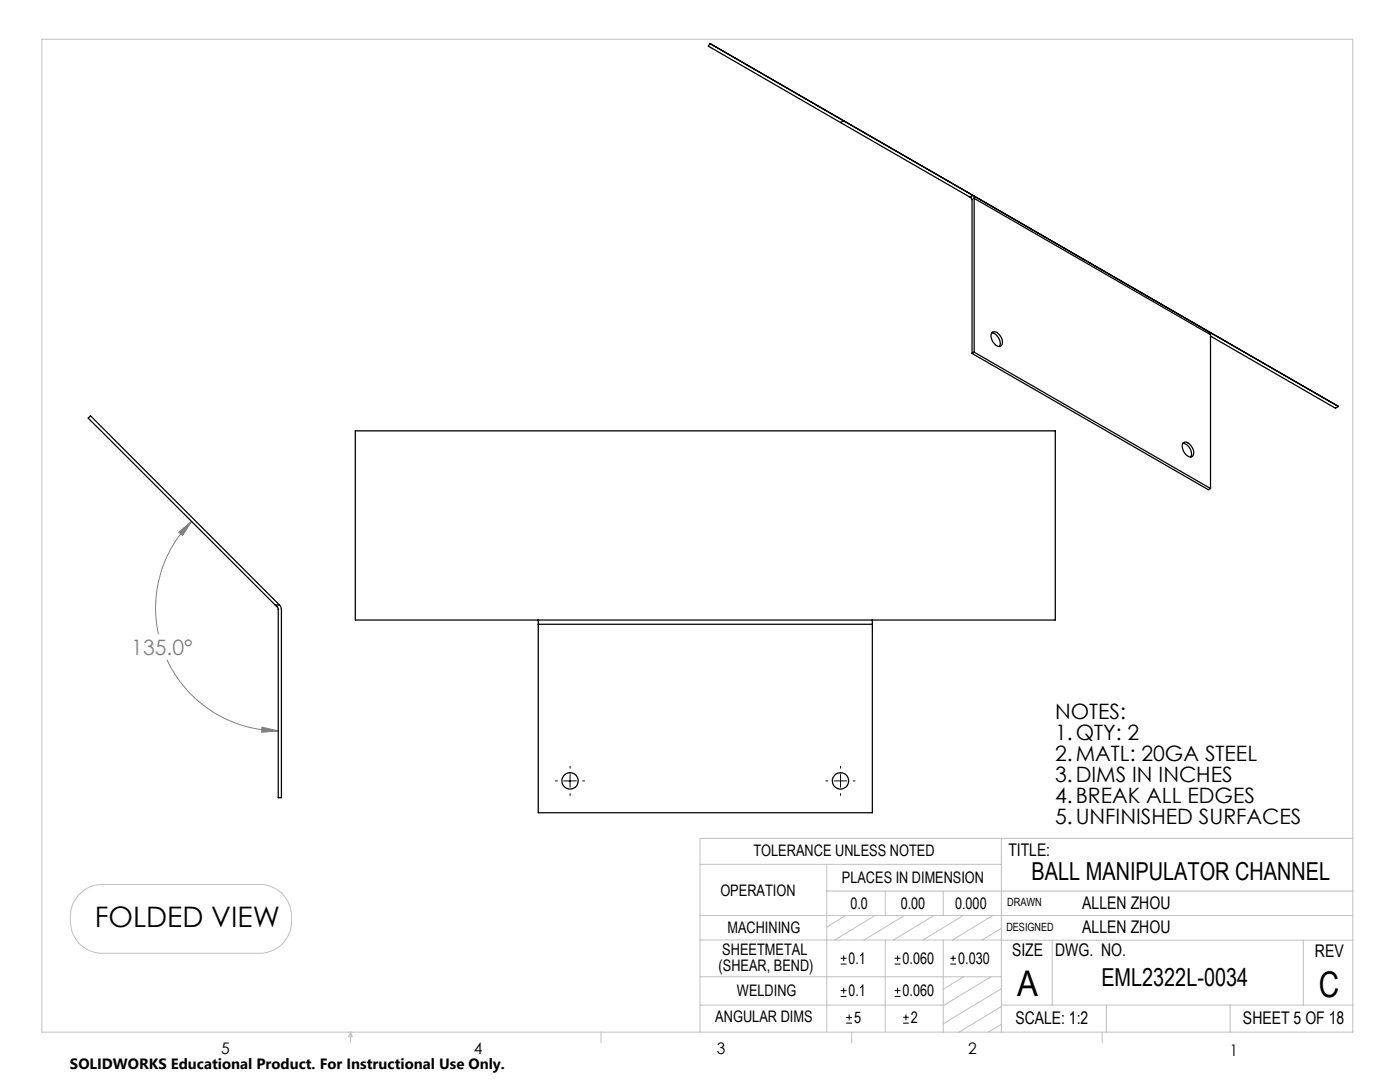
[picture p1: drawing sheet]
<svg xmlns="http://www.w3.org/2000/svg" width="279mm" height="216mm" viewBox="0 0 279 216" stroke-linecap="round" stroke-linejoin="round" font-family="sans-serif">
<g fill="none" stroke="#000" stroke-width=".2">
<path d="M110.8 155.8h.4M112.5 155.8h2.5M113.8 152.9v.4M113.8 154.6v2.5M113.8 158.4v.3M116.3 155.8h.4M164.8 155.8h.4M166.5 155.8h2.5M167.7 152.9v.4M167.7 154.6v2.5M167.7 158.4v.3M170.3 155.8h.3"/>
<path d="M167.8 198.8h1.1M167.8 197.7h1.1M167.8 192.4h1.1M167.8 191.2h1.1M168.4 190.6v1.2M168.4 197.1v1.2M178.5 198.8h1.2M178.5 197.7h1.2M178.5 192.4h1.2M178.5 191.2h1.2M179.1 190.6v1.2M179.1 197.1v1.2"/>
<path d="M189.7 192.4h1.1M189.7 191.2h1.1M190.2 190.6v1.2M168.9 204.2h1.1M168.9 203h1.1M169.5 202.4v1.2M180.2 204.2h1.2M180.2 203h1.2M180.8 202.4v1.2"/>
</g>
<g fill="none" stroke="#c0c0c0" stroke-width=".2">
<path d="M8.4 7.8h261.6v198.2h-261.6zM15.8 178.5a6.2 6.2 0 0 1 4.6-2h31.4a6.3 6.3 0 0 1 6.4 6.3 6.8 6.8 0 0 1-2 5.7 6.6 6.6 0 0 1-4.4 1.7h-31.4a6.4 6.4 0 0 1-6.4-6.3 6.8 6.8 0 0 1 1.8-5.4zM139.7 172.5h60.1M165 177.8h105M165 172.5v33.3M176.7 177.8v4.9M188.2 177.8v4.9M199.8 167.3v38.7M270 167.3h-130.3v38.7M139.7 182.7h130.3M139.7 187.6h60.2M139.7 194.9h60.1"/>
<path d="M168.8 182.7l-3.8 2.3M174.7 182.7l-8.1 4.9M176.7 187.6v18.2M180.5 182.7l-8.1 4.9M186.4 182.7l-8.1 4.9M188.2 187.6v18.4M192.3 182.7l-8.1 4.9M192.3 194.9l-4.1 2.5M197.8 194.9l-9.6 5.8M198.2 182.7l-8.1 4.9M199.8 187.6h70.2M199.8 197.3l-11.6 7"/>
<path d="M199.8 185.2l-3.8 2.4M210 187.6v13M260.1 187.6v13M70 206v2.1M70 206l.3 .8h-.7zM119.9 206v2.1M139.7 200.6h48.5M170 206v2.1M199.8 200.6h70.2M199.8 200.8l-8.4 5.2M199.8 204.4l-2.6 1.6M220 206v2.1"/>
<path d="M220.8 200.6v5.4M245.5 200.6v5.4"/>
</g>
<path d="M35.7 106.2l2.5-2.2-1.8 2.9zM38.2 104a24.4 24.4 0 0 0-6.6 22.6M33.3 131.6a24.5 24.5 0 0 0 22.2 14.2M52.3 145.1l3.2 .7-3.3 .3z" fill="none" stroke="#808080" stroke-width=".2"/>
<path d="M35.7 106.2l2.5-2.2-1.8 2.9zM52.3 145.1l3.2 .7-3.3 .3z" fill="#808080"/>
<g fill="none" stroke="#000" stroke-width=".25">
<path d="M141.7 8.7l125.4 72.4-.6 .4-24.9-14.4M141.7 8.7l52.5 30.3M141.7 8.7l-.3 .5 52.2 30.1M168.3 24.1l-.6 .3M193.6 39.3l.4 .4v30.8M194.2 39l.2 .6M194.2 39l-.6 .3M194.4 39.6v30.7M194.4 39.6l47.2 27.2M194 70.5l47.2 27.2 .4-.2M194.4 70.3l-.4 .2M194.4 70.3l47.2 27.2"/>
<path d="M197.9 66.4a2.14 2.14 0 0 1 1.6 2.7M198.1 66.3a1.92 1.92 0 0 1 2 2.1 .73 .73 0 0 1-.5 .7 .73 .73 0 0 1-.8-.2 1.95 1.95 0 0 1-.7-2.6zM241.3 66.2l.3 .6M241.6 66.8v30.7M70.9 86h139.7v37.7h-139.7zM236 88.5a1.02 1.02 0 0 1 1.7 .4 1.55 1.55 0 0 1 .1 2.3 2.04 2.04 0 0 1-1.9-2.4zM236.1 88.4a2.16 2.16 0 0 1 1.6 2.8M54.9 120.7l.6 .7v37.8h.7v-37.6l-.1-.5-.3-.4M54.9 120.7l-37.3-37.3 .5-.4 37.7 37.7M54.9 120.7h.9M107.4 123.7v.9M107.4 124.6v37.6h66.7v-37.6"/>
<path d="M107.4 124.6h66.7M174.1 123.7v.9"/>
<circle cx="113.8" cy="155.8" r="1.64"/>
<circle cx="167.7" cy="155.8" r="1.64"/>
</g>
<g font-size="7.1">
<text x="203" y="198.7">A</text>
<text x="263.2" y="198.9">C</text>
</g>
<text font-size="5.6" x="18.9" y="184.9">FOLDED VIEW</text>
<g font-size="4.9">
<text x="205.9" y="175.7">BALL MANIPULATOR CHANNEL</text>
<text x="219.8" y="196.7">EML2322L-0034</text>
</g>
<text font-size="4.2" fill="#808080" x="26.2" y="130.7">135.0°</text>
<g font-size="4.2">
<text x="210.6" y="143.5">NOTES:</text>
<text x="210.6" y="147.6">1.QTY: 2</text>
<text x="210.6" y="151.8">2.MATL: 20GA STEEL</text>
<text x="210.6" y="156">3.DIMS IN INCHES</text>
<text x="210.6" y="160.2">4.BREAK ALL EDGES</text>
<text x="210.6" y="164.3">5.UNFINISHED SURFACES</text>
</g>
<g font-size="3.5">
<text x="201.2" y="170.7">TITLE:</text>
<text x="216" y="181.4">ALLEN ZHOU</text>
<text x="202" y="190.8">SIZE</text>
<text x="210.6" y="190.8">DWG. NO.</text>
<text x="216" y="186.2">ALLEN ZHOU</text>
<text x="262.4" y="190.9">REV</text>
<text x="202.7" y="204.4">SCALE: 1:2</text>
<text x="248.1" y="204.4">SHEET 5 OF 18</text>
</g>
<g font-size="3.2">
<text x="150.4" y="170.8">TOLERANCE UNLESS NOTED</text>
<text x="143.8" y="178.9">OPERATION</text>
<text x="168" y="176.2">PLACES IN DIMENSION</text>
<text x="169.7" y="181.4">0.0</text>
<text x="179.8" y="181.4">0.00</text>
<text x="190.6" y="181.4">0.000</text>
<text x="144.1" y="190.5">SHEETMETAL</text>
<text x="145.2" y="186.2">MACHINING</text>
<text x="143.4" y="193.7">(SHEAR, BEND)</text>
<text x="169.4" y="192.3">0.1</text>
<text x="180.1" y="192.3">0.060</text>
<text x="191.2" y="192.3">0.030</text>
<text x="147.1" y="198.7">WELDING</text>
<text x="169.4" y="198.7">0.1</text>
<text x="180.1" y="198.7">0.060</text>
<text x="142.8" y="204">ANGULAR DIMS</text>
<text x="170.5" y="204.1">5</text>
<text x="181.8" y="204.1">2</text>
<text x="44.2" y="210.4">5</text>
<text x="94.6" y="210.3">4</text>
<text x="143.1" y="210.4">3</text>
<text x="193.2" y="210.3">2</text>
<text x="245.4" y="210.6">1</text>
</g>
<text font-size="3" x="14" y="213.3">SOLIDWORKS Educational Product. For Instructional Use Only.</text>
<g font-size="2.3">
<text x="200.8" y="185.7">DESIGNED</text>
<text x="201" y="180.9">DRAWN</text>
</g>
</svg>
